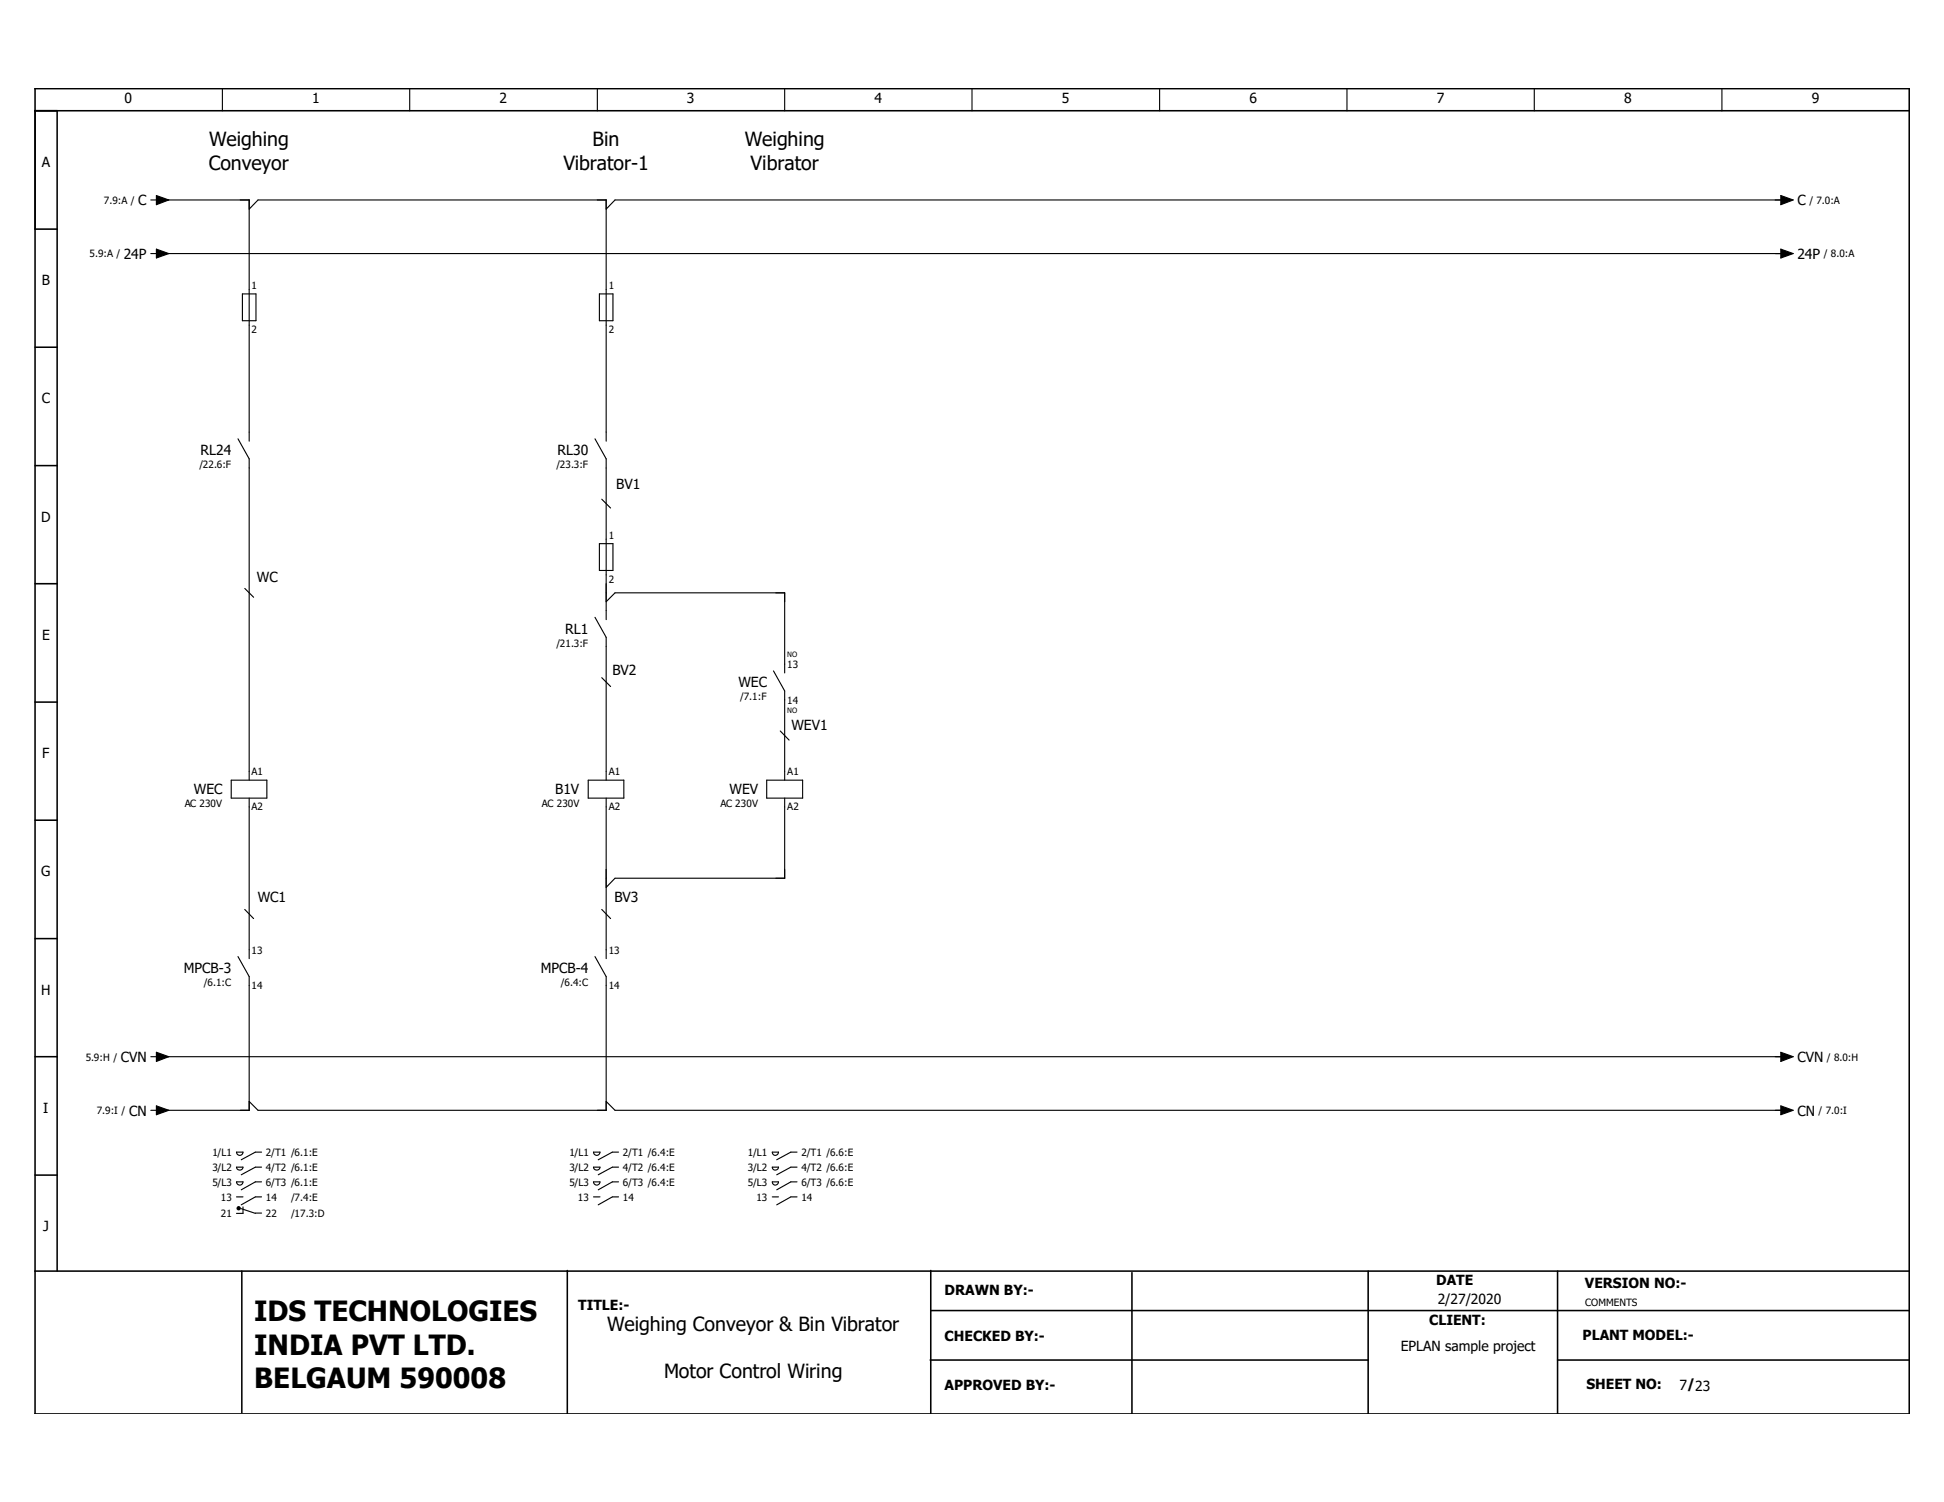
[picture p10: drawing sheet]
<svg xmlns="http://www.w3.org/2000/svg" width="279mm" height="216mm" viewBox="0 0 279 216" stroke-linecap="round" stroke-linejoin="round" font-family="sans-serif">
<path d="M195.6 12.6l-190.6 190.6M4.9 170.6l46.2 32.6M4.9 203.1l.2 .1" fill="none" stroke="#fff" stroke-width=".14"/>
<g fill="none" stroke="#000" stroke-width=".16">
<path d="M32 12.7v3.2M58.9 12.7v3.2M85.9 12.7v3.2M112.8 12.7v3.2M139.7 12.7v3.2M166.7 12.7v3.2M193.6 12.7v3.2M220.5 12.7v3.2M247.5 12.7v3.2M21.7 28.7h.8M21.7 36.4h.8M22.5 28.1l1.8 .6-1.8 .7z"/>
<path d="M22.5 35.8l1.8 .6-1.8 .7zM23 28.7h12.8v34.7M23 36.4h233.5M35.8 30.1l1.3-1.4h50v34.7M255.9 28.1l1.8 .6-1.8 .7zM255.9 35.8l1.8 .6-1.8 .7zM256.5 28.7h-168.1l-1.3 1.4M34.8 42.2h2v3.9h-2zM86.1 42.2h2v3.9h-2zM34.2 63.1l1.6 2.9v46.1M85.5 63.1l1.6 2.9v23.1M86.1 78.1h2v3.9h-2z"/>
<path d="M86.5 71.8l1.3 1.2M35.2 84.6l1.2 1.3M85.5 88.7l1.6 2.9v20.5M86.5 97.4l1.3 1.3M87.1 86.5l1.3-1.3h24.4v11.5M111.2 96.4l1.6 2.9v12.8M33.2 112.1h5.2v2.6h-5.2zM35.8 114.7v23.1M84.5 112.1h5.2v2.6h-5.2zM87.1 114.7v23.1M110.2 112.1h5.2v2.6h-5.2zM112.1 105.1l1.3 1.3"/>
<path d="M112.8 114.7v11.5h-24.4l-1.3 1.4M34.2 137.5l1.6 2.9v19.2h-12.8M35.2 130.7l1.2 1.3M85.5 137.5l1.6 2.9v19.2h-50l-1.3-1.3M86.5 130.7l1.3 1.3M21.7 159.6h.8M21.7 151.9h.8M22.5 151.3l1.8 .6-1.8 .7zM22.5 159l1.8 .6-1.8 .6zM23 151.9h233.5M87.1 158.3l1.3 1.3h168.1M255.9 151.3l1.8 .6-1.8 .7z"/>
<path d="M255.9 159l1.8 .6-1.8 .6zM34 165.6h.9a.47 .47 0 0 1-.4 .5 .47 .47 0 0 1-.5-.5zM34 167.8h.9a.47 .47 0 0 1-.4 .4 .47 .47 0 0 1-.5-.4zM34 169.9h.9a.47 .47 0 0 1-.4 .4 .47 .47 0 0 1-.5-.4zM34 172h.9M34.7 173.7l2 .7M34.9 173.5v.9h-.9M36.7 174.4h.9M37.6 165.6h-.9l-2 1.1M37.6 167.8h-.9l-2 1.1M37.6 169.9h-.9l-2 1.1M37.6 172h-.9l-2 1.2"/>
<path d="M85.3 165.6h.9a.47 .47 0 0 1-.4 .5 .47 .47 0 0 1-.5-.5zM85.3 167.8h.9a.47 .47 0 0 1-.4 .4 .47 .47 0 0 1-.5-.4zM85.3 169.9h.9a.47 .47 0 0 1-.4 .4 .47 .47 0 0 1-.5-.4zM85.3 172h.9M88.9 165.6h-.9l-2 1.1M88.9 167.8h-.9l-2 1.1M88.9 169.9h-.9l-2 1.1M88.9 172h-.9l-2 1.2M111 165.6h.9a.45 .45 0 0 1-.5 .5 .45 .45 0 0 1-.4-.5zM111 167.8h.9a.45 .45 0 0 1-.5 .4 .45 .45 0 0 1-.4-.4zM111 169.9h.9a.45 .45 0 0 1-.5 .4 .45 .45 0 0 1-.4-.4zM111 172h.9"/>
<path d="M114.6 165.6h-.9l-2.1 1.1M114.6 167.8h-.9l-2.1 1.1M114.6 169.9h-.9l-2.1 1.1M114.6 172h-.9l-2.1 1.2"/>
</g>
<g fill="none" stroke="#000" stroke-width=".22">
<path d="M5 15.9h269.4M5 12.7h269.4v190.5h-269.4zM8.2 15.9v166.8M5 32.9h3.2M5 49.9h3.2M5 66.9h3.2M5 83.9h3.2M5 100.9h3.2M5 117.9h3.2M5 134.9h3.2M5 151.9h3.2M5 168.9h3.2"/>
<path d="M5 182.7h269.4M34.8 182.7v20.4M81.5 182.6v20.6M133.7 195.5h62.9M133.8 182.6v20.6M133.8 188.4h140.6M162.7 182.9v20.3M196.6 182.7v20.5M223.9 182.7v20.5M223.9 195.5h50.5"/>
</g>
<path d="M34.1 173.4a.33 .33 0 0 1 .5 .3h-.3h.3a.32 .32 0 0 1-.5 .3 .32 .32 0 0 1 0-.6z" fill-rule="evenodd" fill="#000"/>
<path d="M22.5 28.1l1.8 .6-1.8 .7zM22.5 35.8l1.8 .6-1.8 .7zM255.9 28.1l1.8 .6-1.8 .7zM255.9 35.8l1.8 .6-1.8 .7zM22.5 159l1.8 .6-1.8 .6zM22.5 151.3l1.8 .6-1.8 .7zM255.9 159l1.8 .6-1.8 .6zM255.9 151.3l1.8 .6-1.8 .7z" fill="#000"/>
<g font-size="4">
<text x="36.5" y="189.9">IDS TECHNOLOGIES</text>
<text x="36.5" y="194.7">INDIA PVT LTD.</text>
<text x="36.5" y="199.5">BELGAUM 590008</text>
</g>
<g font-size="2.8">
<text x="30.1" y="21">Weighing</text>
<text x="85.2" y="21">Bin</text>
<text x="107.1" y="21">Weighing</text>
<text x="30" y="24.4">Conveyor</text>
<text x="81" y="24.4">Vibrator-1</text>
<text x="107.9" y="24.4">Vibrator</text>
<text x="87.2" y="191.3">Weighing Conveyor &amp; Bin Vibrator</text>
<text x="95.5" y="198.1">Motor Control Wiring</text>
</g>
<g font-size="2">
<text x="17.9" y="14.9">0</text>
<text x="44.9" y="14.9">1</text>
<text x="71.8" y="14.9">2</text>
<text x="98.7" y="14.9">3</text>
<text x="125.7" y="14.9">4</text>
<text x="152.6" y="14.9">5</text>
<text x="179.6" y="14.9">6</text>
<text x="206.5" y="14.9">7</text>
<text x="233.4" y="14.9">8</text>
<text x="260.4" y="14.9">9</text>
<text x="6" y="24">A</text>
<text x="19.9" y="29.5">C</text>
<text x="258.4" y="29.5">C</text>
<text x="6" y="41">B</text>
<text x="17.8" y="37.2">24P</text>
<text x="258.4" y="37.2">24P</text>
<text x="6" y="58">C</text>
<text x="28.8" y="65.4">RL24</text>
<text x="80.1" y="65.4">RL30</text>
<text x="88.6" y="70.3">BV1</text>
<text x="5.9" y="75">D</text>
<text x="36.9" y="83.7">WC</text>
<text x="6.1" y="92">E</text>
<text x="81.2" y="91.1">RL1</text>
<text x="88" y="97">BV2</text>
<text x="106.1" y="98.8">WEC</text>
<text x="113.7" y="105">WEV1</text>
<text x="6.1" y="109">F</text>
<text x="27.9" y="114.2">WEC</text>
<text x="79.8" y="114.2">B1V</text>
<text x="104.9" y="114.2">WEV</text>
<text x="5.9" y="126">G</text>
<text x="37" y="129.7">WC1</text>
<text x="88.3" y="129.7">BV3</text>
<text x="5.9" y="143">H</text>
<text x="26.4" y="139.8">MPCB-3</text>
<text x="77.7" y="139.8">MPCB-4</text>
<text x="17.4" y="152.7">CVN</text>
<text x="258.4" y="152.7">CVN</text>
<text x="6.2" y="160">I</text>
<text x="18.5" y="160.4">CN</text>
<text x="258.4" y="160.4">CN</text>
<text x="6.2" y="177">J</text>
<text x="206.4" y="184.7">DATE</text>
<text x="227.8" y="185.2">VERSION NO:-</text>
<text x="83.1" y="188.3">TITLE:-</text>
<text x="135.8" y="186.1">DRAWN BY:-</text>
<text x="205.4" y="190.4">CLIENT:</text>
<text x="206.7" y="187.5">2/27/2020</text>
<text x="135.8" y="192.8">CHECKED BY:-</text>
<text x="201.3" y="194.2">EPLAN sample project</text>
<text x="227.5" y="192.6">PLANT MODEL:-</text>
<text x="135.8" y="199.9">APPROVED BY:-</text>
<text x="228" y="199.6">SHEET NO:</text>
<text x="241.4" y="199.8">7/23</text>
</g>
<g font-size="1.4">
<text x="14.9" y="29.3">7.9:A /</text>
<text x="260.1" y="29.3">/ 7.0:A</text>
<text x="12.9" y="37">5.9:A /</text>
<text x="36.2" y="41.5">1</text>
<text x="87.5" y="41.5">1</text>
<text x="262.1" y="37">/ 8.0:A</text>
<text x="36.2" y="47.9">2</text>
<text x="87.5" y="47.9">2</text>
<text x="28.7" y="67.3">/22.6:F</text>
<text x="80" y="67.3">/23.3:F</text>
<text x="87.5" y="77.4">1</text>
<text x="87.5" y="83.8">2</text>
<text x="80" y="93">/21.3:F</text>
<text x="106.4" y="100.7">/7.1:F</text>
<text x="113.2" y="96.1">13</text>
<text x="113.2" y="101.1">14</text>
<text x="36.2" y="111.4">A1</text>
<text x="87.5" y="111.4">A1</text>
<text x="113.2" y="111.4">A1</text>
<text x="26.5" y="116">AC 230V</text>
<text x="36.2" y="116.5">A2</text>
<text x="77.9" y="116">AC 230V</text>
<text x="87.5" y="116.5">A2</text>
<text x="103.5" y="116">AC 230V</text>
<text x="113.2" y="116.5">A2</text>
<text x="36.2" y="137.1">13</text>
<text x="87.5" y="137.1">13</text>
<text x="29.3" y="141.7">/6.1:C</text>
<text x="36.2" y="142.2">14</text>
<text x="80.6" y="141.7">/6.4:C</text>
<text x="87.5" y="142.2">14</text>
<text x="12.3" y="152.4">5.9:H /</text>
<text x="262.6" y="152.4">/ 8.0:H</text>
<text x="13.9" y="160.1">7.9:I /</text>
<text x="261.4" y="160.1">/ 7.0:I</text>
<text x="30.5" y="166.2">1/L1</text>
<text x="38.2" y="166.2">2/T1 /6.1:E</text>
<text x="81.8" y="166.2">1/L1</text>
<text x="89.5" y="166.2">2/T1 /6.4:E</text>
<text x="107.5" y="166.2">1/L1</text>
<text x="115.2" y="166.2">2/T1 /6.6:E</text>
<text x="30.5" y="168.3">3/L2</text>
<text x="30.5" y="170.4">5/L3</text>
<text x="31.8" y="172.6">13</text>
<text x="38.2" y="172.6">14</text>
<text x="38.2" y="168.3">4/T2 /6.1:E</text>
<text x="38.2" y="170.4">6/T3 /6.1:E</text>
<text x="41.8" y="172.6">/7.4:E</text>
<text x="81.8" y="168.3">3/L2</text>
<text x="81.8" y="170.4">5/L3</text>
<text x="83.1" y="172.6">13</text>
<text x="89.5" y="172.6">14</text>
<text x="89.5" y="168.3">4/T2 /6.4:E</text>
<text x="89.5" y="170.4">6/T3 /6.4:E</text>
<text x="107.5" y="168.3">3/L2</text>
<text x="107.5" y="170.4">5/L3</text>
<text x="108.7" y="172.6">13</text>
<text x="115.2" y="172.6">14</text>
<text x="115.2" y="168.3">4/T2 /6.6:E</text>
<text x="115.2" y="170.4">6/T3 /6.6:E</text>
<text x="31.7" y="174.9">21</text>
<text x="38.2" y="174.9">22</text>
<text x="41.8" y="174.9">/17.3:D</text>
<text x="227.8" y="187.8">COMMENTS</text>
</g>
<g font-size="1.1">
<text x="113.2" y="94.4">NO</text>
<text x="113.2" y="102.4">NO</text>
</g>
</svg>
